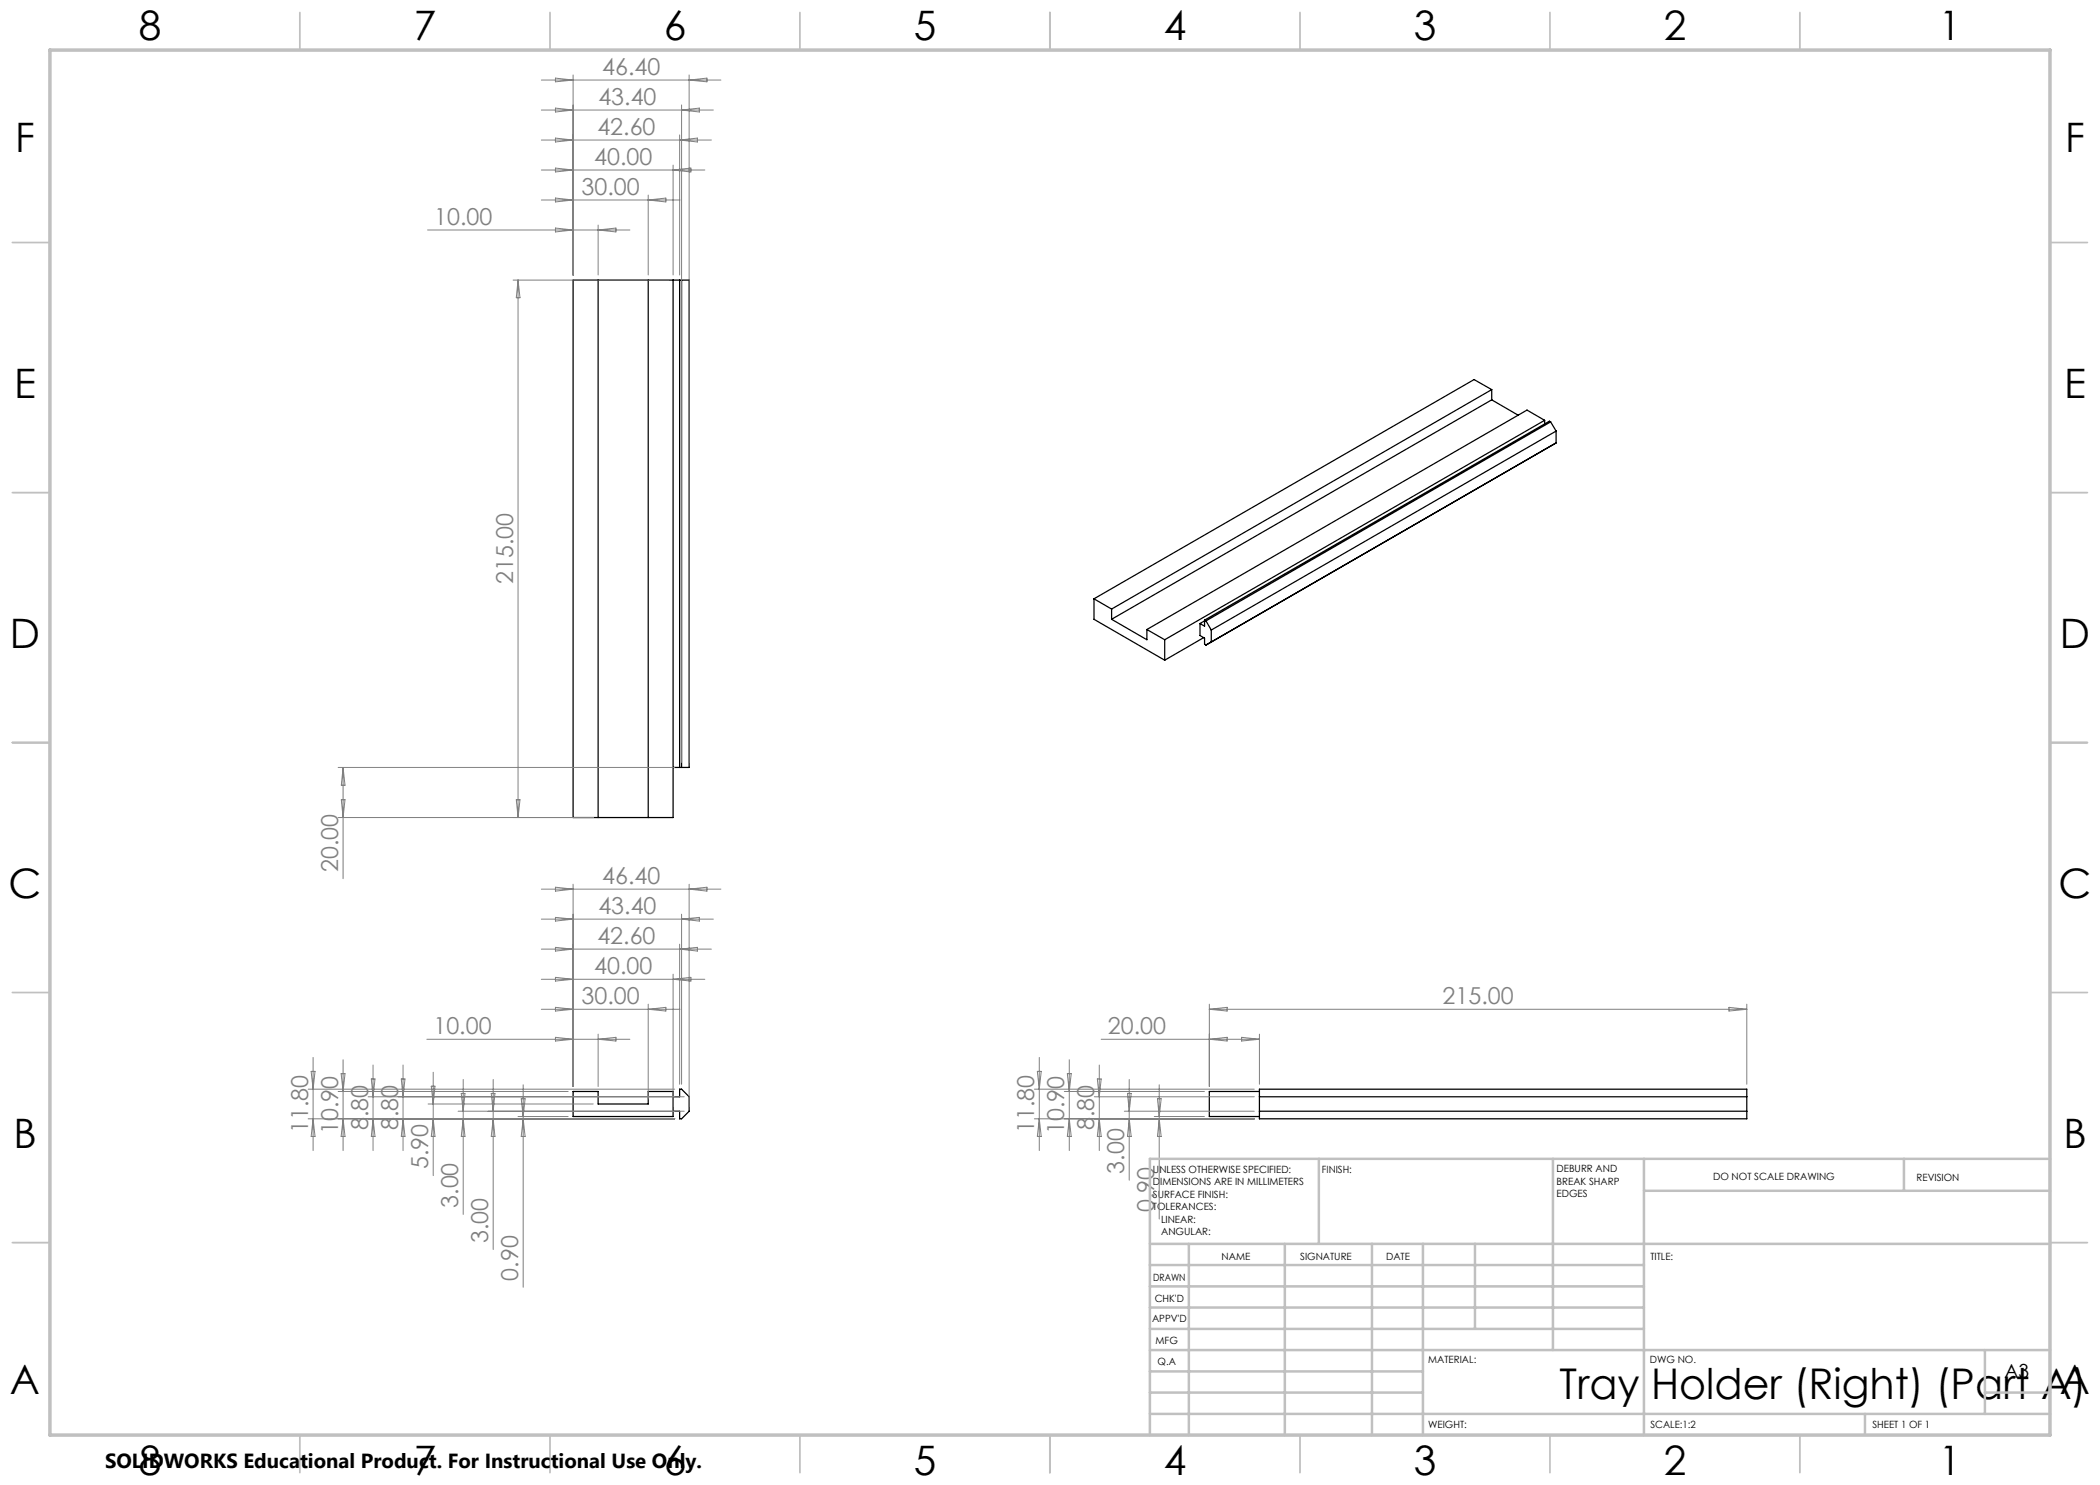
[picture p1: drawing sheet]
<svg xmlns="http://www.w3.org/2000/svg" width="420mm" height="297mm" viewBox="0 0 420 297" stroke-linecap="round" stroke-linejoin="round" font-family="sans-serif">
<g fill="none" stroke="#000" stroke-width=".25">
<path d="M119.6 56v107.5M129.6 56v107.5M134.6 56v107.5h-20v-107.5h23.2v97.5h-3.2M135.9 56v97.5M136.3 56v97.5M298.3 80l-76 43.9M298.3 80l5.3 3M298.3 77.9l-3.5-2-76 43.9M298.3 77.9l-76 43.9M298.3 77.9v2.1M308.9 84.1l-3.5-2.1-76 43.9M308.9 84.1l-76 43.8"/>
<path d="M308.9 84.1v.7M310.1 84.4l1.1 1.8M310.1 84.4l-68.9 39.8M310.1 84.4l-.2-.2-69 39.8M311.2 86.2l-68.9 39.8M311.2 86.2v2.4M311.2 88.6l-68.9 39.8M311.2 88.6l-70 40.4M218.8 119.8v4.1l14.1 8.1M218.8 119.8l3.5 2M222.3 121.8v2.1M222.3 123.9l7.1 4v-2"/>
<path d="M229.4 125.9l3.5 2M232.9 127.9v4.1M240 124.7v2.4l.9 .5v1.2l.3 .2M240.7 127.5l-7.8 4.5M240.9 124.2l-.9 .5M240.9 124v1.2l-.9-.5M240.9 124l.3 .2M241.2 124.2l1.1 1.8M242.3 126v2.4M242.3 128.4l-1.1 .6M114.6 218.3h5v2.5h10v-2.5h5v5h-20zM134.6 219.4h1.3v-1.6h.4l1.5 1.6v2.8l-1.5 1.6h-.4v-1.6h-1.3"/>
<path d="M251.9 218.3h-10v5h10M251.9 219.4h97.5M251.9 217.8h97.5v6h-97.5zM251.9 222.2h97.5"/>
</g>
<g fill="none" stroke="#808080" stroke-width=".2">
<path d="M108.3 16h35.9M111.1 15.6l3.5 .4-3.5 .4zM114.6 15v40M137.8 15v137.5M137.8 16l3.6-.4v.8zM108.3 34h32.7M108.3 28h34M108.3 22h34.4M111.1 21.6l3.5 .4-3.5 .4zM111.1 27.6l3.5 .4-3.5 .4zM111.1 33.6l3.5 .4-3.5 .4zM111.1 39.6l3.5 .4-3.5 .4z"/>
<path d="M129.6 39v16M134.6 33v22M134.6 34l3.6-.4v.8zM135.9 27v28M135.9 28l3.6-.4v.8zM136.3 21v131.5M136.3 22l3.6-.4v.8zM85.5 46h40.5M102.6 56h31M103.6 56v107.5M103.6 56l.4 3.5h-.7zM108.3 40h27.7"/>
<path d="M111.1 45.6l3.5 .4-3.5 .4zM119.6 45v10M119.6 46l3.6-.4v.8zM129.6 40l3.6-.4v.8zM67.6 153.5h67.3M68.3 159.9h.7l-.4 3.6zM68.6 153.5v22.3M68.6 153.5l.4 3.6h-.7zM103.3 159.9h.7l-.4 3.6zM67.6 163.5h51M108.3 177.8h35.9M111.1 177.4l3.5 .4-3.5 .4z"/>
<path d="M114.6 176.8v40.5M137.8 176.8v44.5M137.8 177.8l3.6-.4v.8zM108.3 195.9h32.7M108.3 189.8h34M108.3 183.8h34.4M111.1 183.5l3.5 .3-3.5 .4zM111.1 189.5l3.5 .3-3.5 .4zM111.1 195.5l3.5 .4-3.5 .3zM134.6 194.8v26.5M134.6 195.9l3.6-.4v.7zM135.9 188.8v28"/>
<path d="M135.9 189.8l3.6-.3v.7zM136.3 182.8v34M136.3 183.8l3.6-.3v.7zM61.6 217.8h73.3M62.2 214.3h.8l-.4 3.5zM62.6 211.5v18.6M67.6 218.3h46M68.2 214.7h.8l-.4 3.6zM68.6 211.9v18.2M73.6 219.4h63.2M74.3 215.8h.7l-.4 3.6zM74.6 213v17.1"/>
<path d="M80.3 215.8h.7l-.4 3.6zM80.6 213v17.1M85.4 207.9h40.6M86.3 217.2h.7l-.4 3.6zM86.6 214.5v20.6M92.3 218.7h.7l-.4 3.5zM92.6 215.9v27M98.2 218.7h.8l-.4 3.5zM98.6 215.9v34M104.2 219.7h.8l-.4 3.6zM104.6 217v40.5M108.3 201.9h27.7"/>
<path d="M111.1 207.5l3.5 .4-3.5 .3zM111.1 201.5l3.5 .4-3.5 .3zM119.6 206.8v10.5M119.6 207.9l3.6-.4v.7zM129.6 200.8v19M129.6 201.9l3.6-.4v.7zM206.9 217.8h44M207.5 214.3h.7l-.3 3.5zM207.9 211.5v18.6M212.9 218.3h28M213.5 214.7h.7l-.3 3.6zM213.9 211.9v18.2"/>
<path d="M218.9 219.4h32M219.5 215.8h.7l-.3 3.6zM219.9 213v17.1M220.2 207.9h31.7M225.5 218.7h.7l-.4 3.5zM225.8 215.9v20.1M231.5 219.7h.7l-.4 3.6zM231.8 217v26.8M241.9 201.9h107.5M241.9 200.8v16.5M241.9 207.9l3.5-.4v.7zM241.9 201.9l3.5-.4v.7z"/>
<path d="M248.3 207.5l3.6 .4-3.6 .3zM251.9 206.8v10M345.8 201.5l3.6 .4-3.6 .3zM349.4 200.8v16M61.6 223.8h73.3M62.6 223.8l.4 3.5h-.8zM68.6 223.8l.4 3.5h-.8zM74.6 223.8l.4 3.5h-.7zM80.6 223.8l.4 3.5h-.7zM85.6 220.8h33M86.6 223.8l.4 3.5h-.7zM91.6 222.2h45.2"/>
<path d="M92.6 223.8l.4 3.5h-.7zM98.6 223.8l.4 3.5h-.8zM103.6 223.3h10M104.6 223.8l.4 3.5h-.8zM206.9 223.8h44M207.9 223.8l.3 3.5h-.7zM213.9 223.8l.3 3.5h-.7zM219.9 223.8l.3 3.5h-.7zM224.9 222.2h26M225.8 223.8l.4 3.5h-.7zM230.9 223.3h10M231.8 223.8l.4 3.5h-.7z"/>
</g>
<g fill="none" stroke="#c0c0c0" stroke-width=".35">
<path d="M60 2.5v7.5M110 2.5v7.5M160 2.5v7.5M210 2.5v7.5M260 2.5v7.5M310 2.5v7.5M360 2.5v7.5M2.5 48.5h7.5M410 48.5h7.5M2.5 98.5h7.5M410 98.5h7.5M2.5 148.5h7.5"/>
<path d="M410 148.5h7.5M2.5 198.5h7.5M410 198.5h7.5M2.5 248.5h7.5M410 248.5h7.5M60 287v7.5M110 287v7.5M160 287v7.5M210 287v7.5M260 287v7.5M310 287v7.5M360 287v7.5"/>
</g>
<g fill="none" stroke="#c0c0c0" stroke-width=".5">
<path d="M263.8 231.8v17M310.6 231.8v38.2M328.8 231.8v55.2M328.8 238.2h81.2M380.8 231.8v6.4M410 231.8h-180v55.2M230 248.8h180M230 257.3h98.8M230 253h98.8M237.8 248.8v38.2M257 248.8v38.2M274.4 248.8v38.2"/>
<path d="M284.6 248.8v38.2M295 248.8v17M230 265.8h98.8M230 261.5h98.8M230 278.5h54.6M230 274.3h54.6M230 270h180M397 278.5h13M397 270v12.8M230 282.8h180M373 282.8v4.2"/>
</g>
<path d="M10 10h400v277h-400z" fill="none" stroke="#c0c0c0" stroke-width=".7"/>
<text font-size="8.5" x="311.9" y="279.7">Tray Holder (Right) (Part A)</text>
<g font-size="8.1">
<text x="27.7" y="8">8</text>
<text x="82.7" y="8">7</text>
<text x="132.7" y="8">6</text>
<text x="182.7" y="8">5</text>
<text x="232.7" y="8">4</text>
<text x="282.7" y="8">3</text>
<text x="332.7" y="8">2</text>
<text x="387.7" y="8">1</text>
<text x="3" y="30.4">F</text>
<text x="413" y="30.4">F</text>
<text x="2.8" y="79.6">E</text>
<text x="412.8" y="79.6">E</text>
<text x="2" y="129.6">D</text>
<text x="412" y="129.6">D</text>
<text x="1.7" y="179.6">C</text>
<text x="411.7" y="179.6">C</text>
<text x="2.7" y="229.6">B</text>
<text x="412.7" y="229.6">B</text>
<text x="2" y="278.9">A</text>
<text x="412" y="278.9">A</text>
<text x="27.7" y="295">8</text>
<text x="82.7" y="295">7</text>
<text x="132.7" y="295">6</text>
<text x="182.7" y="295">5</text>
<text x="232.7" y="295">4</text>
<text x="282.7" y="295">3</text>
<text x="332.7" y="295">2</text>
<text x="387.7" y="295">1</text>
</g>
<g font-size="4.7" fill="#808080">
<text x="120.4" y="15">46.40</text>
<text x="119.7" y="21">43.40</text>
<text x="119.5" y="27">42.60</text>
<text x="118.8" y="33">40.00</text>
<text x="116.3" y="39">30.00</text>
<text x="86.8" y="45">10.00</text>
<text x="102.6" y="116.8" transform="rotate(-90 102.6 116.8)">215.00</text>
<text x="67.6" y="174.4" transform="rotate(-90 67.6 174.4)">20.00</text>
<text x="120.4" y="176.8">46.40</text>
<text x="119.7" y="182.8">43.40</text>
<text x="119.5" y="188.8">42.60</text>
<text x="118.8" y="194.8">40.00</text>
<text x="116.3" y="200.8">30.00</text>
<text x="288.5" y="200.8">215.00</text>
<text x="86.7" y="206.8">10.00</text>
<text x="221.6" y="206.8">20.00</text>
<text x="61.6" y="226.6" transform="rotate(-90 61.6 226.6)">11.80</text>
<text x="67.6" y="226.8" transform="rotate(-90 67.6 226.8)">10.90</text>
<text x="73.6" y="226.1" transform="rotate(-90 73.6 226.1)">8.80</text>
<text x="79.6" y="226.1" transform="rotate(-90 79.6 226.1)">8.80</text>
<text x="206.9" y="226.6" transform="rotate(-90 206.9 226.6)">11.80</text>
<text x="212.9" y="226.8" transform="rotate(-90 212.9 226.8)">10.90</text>
<text x="218.9" y="226.1" transform="rotate(-90 218.9 226.1)">8.80</text>
<text x="85.6" y="233.8" transform="rotate(-90 85.6 233.8)">5.90</text>
<text x="224.9" y="234.7" transform="rotate(-90 224.9 234.7)">3.00</text>
<text x="91.6" y="241.6" transform="rotate(-90 91.6 241.6)">3.00</text>
<text x="230.9" y="242.5" transform="rotate(-90 230.9 242.5)">0.90</text>
<text x="97.6" y="248.6" transform="rotate(-90 97.6 248.6)">3.00</text>
<text x="103.6" y="256.2" transform="rotate(-90 103.6 256.2)">0.90</text>
</g>
<text font-size="4.1" x="21" y="293.7">SOLIDWORKS Educational Product. For Instructional Use Only.</text>
<text font-size="3.9" x="400.9" y="275.5">A3</text>
<g font-size="2">
<text x="230.6" y="234.6">UNLESS OTHERWISE SPECIFIED:</text>
<text x="230.6" y="237.1">DIMENSIONS ARE IN MILLIMETERS</text>
<text x="230.6" y="239.6">SURFACE FINISH:</text>
<text x="264.4" y="234.6">FINISH:</text>
<text x="311.3" y="234.5">DEBURR AND</text>
<text x="311.3" y="237">BREAK SHARP</text>
<text x="311.3" y="239.5">EDGES</text>
<text x="342.6" y="236">DO NOT SCALE DRAWING</text>
<text x="383.3" y="236.2">REVISION</text>
<text x="230.6" y="242.1">TOLERANCES:</text>
<text x="232.2" y="244.6">LINEAR:</text>
<text x="232.2" y="247.1">ANGULAR:</text>
<text x="244.3" y="252">NAME</text>
<text x="260" y="251.9">SIGNATURE</text>
<text x="277.2" y="251.9">DATE</text>
<text x="330.1" y="251.9">TITLE:</text>
<text x="230.6" y="256.1">DRAWN</text>
<text x="230.9" y="260.3">CHK'D</text>
<text x="230.4" y="264.4">APPV'D</text>
<text x="231.1" y="268.8">MFG</text>
<text x="231.5" y="273">Q.A</text>
<text x="285.6" y="272.5">MATERIAL:</text>
<text x="330" y="272.5">DWG NO.</text>
<text x="285.6" y="285.5">WEIGHT:</text>
<text x="330.1" y="285.6">SCALE:1:2</text>
<text x="374.5" y="285.6">SHEET 1 OF 1</text>
</g>
</svg>
